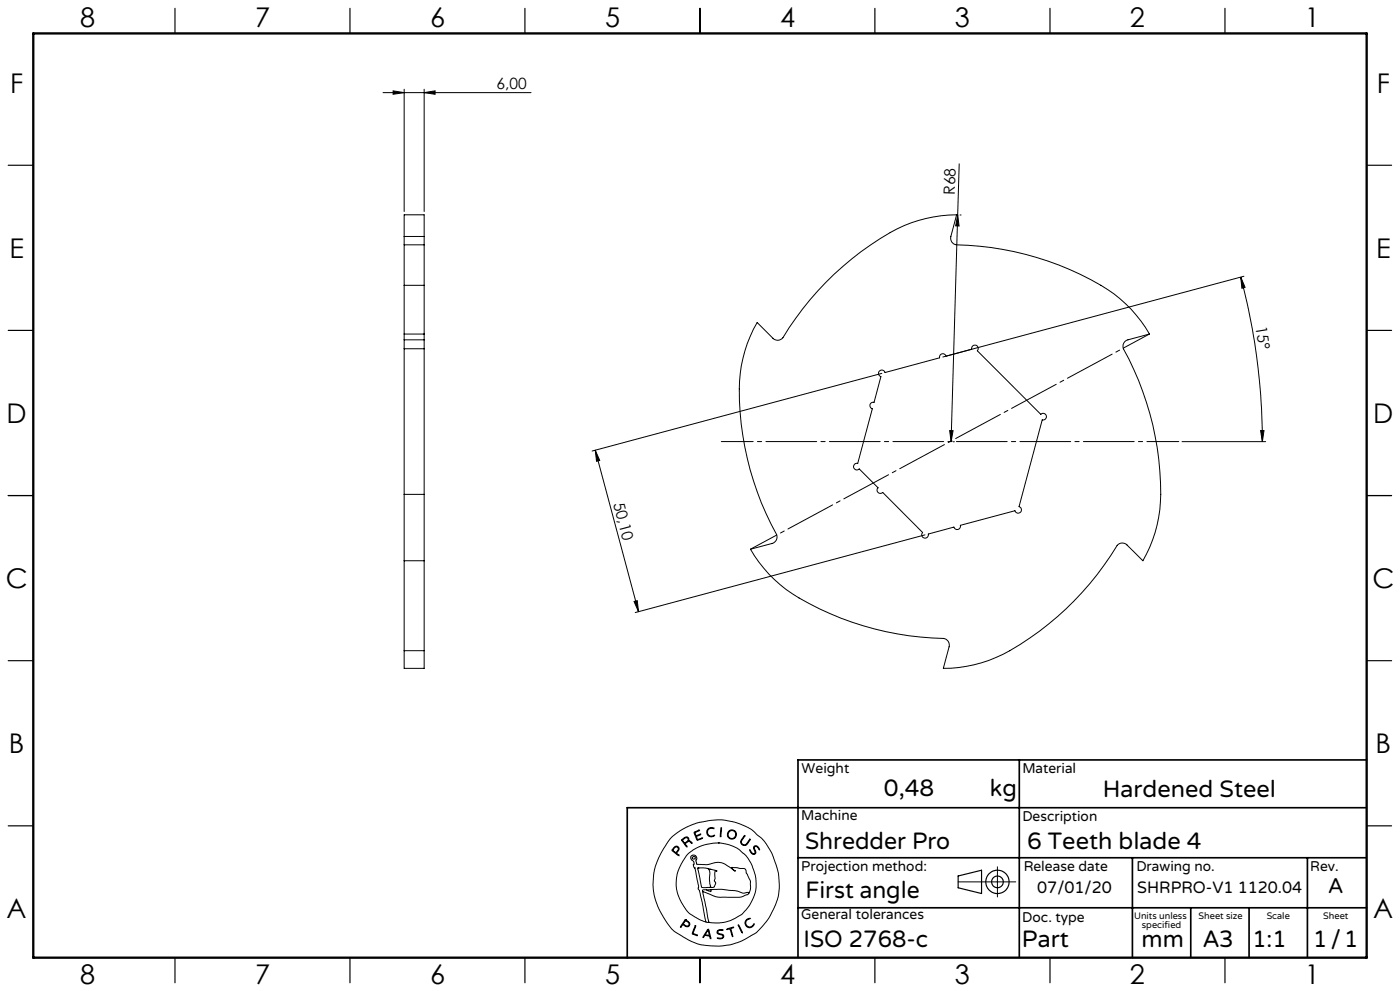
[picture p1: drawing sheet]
<svg xmlns="http://www.w3.org/2000/svg" width="420mm" height="297mm" viewBox="0 0 420 297" stroke-linecap="round" stroke-linejoin="round" font-family="sans-serif">
<g fill="none" stroke="#000" stroke-width=".3">
<path d="M114.9 27.8h44.4M117.9 27.2l3.3 .6-3.3 .5zM121.2 26.7v36.7M127.2 27.8l3.3-.6v1.1zM127.2 26.7v36.7M287.8 49.1l-2.5 83.3M121.2 73.4v12.1M121.2 70.9v2.5M121.2 70.9v-6.5h6v6.5M121.2 73.4h6M121.2 70.9h6M127.2 73.4v12.1"/>
<path d="M127.2 70.9v2.5M287.3 64.4l.4 3.3h-1zM288 64.4h.3M121.2 85.5v14.6M121.2 85.5h6M127.2 85.5v14.6M227.2 96.7l4.7 4.7a1.98 1.98 0 0 0 3-.2 88 88 0 0 1 36.3-33.6 41.2 41.2 0 0 1 15.8-3.2l-1.7 6.5a1.99 1.99 0 0 0 1.6 2.5 88.6 88.6 0 0 1 47.3 14.6 39.4 39.4 0 0 1 10.6 12.1l-6.4 1.7a2.04 2.04 0 0 0-1.4 2.7 87.6 87.6 0 0 1 10.9 48.3 39.6 39.6 0 0 1-5 15.3l-4.8-4.8a1.97 1.97 0 0 0-3 .2 87.8 87.8 0 0 1-36.3 33.6 39.5 39.5 0 0 1-15.8 3.2l1.7-6.5a1.99 1.99 0 0 0-1.6-2.5 88.6 88.6 0 0 1-47.3-14.6 39.4 39.4 0 0 1-10.7-12.1l6.5-1.7a1.99 1.99 0 0 0 1.4-2.7 88 88 0 0 1-10.9-48.3 39.6 39.6 0 0 1 5.1-15.2zM372.2 83l1.3 3.1-.9 .3zM372.2 83a190.8 190.8 0 0 1 6.5 49.4M373.2 82.8l-90.3 24.2M121.2 104.5v43.7M121.2 101.8v2.7"/>
<path d="M121.2 100.1v1.7M121.2 104.5h6M121.2 101.8h6M121.2 100.1h6M127.2 104.5v43.7M127.2 101.8v2.7M127.2 100.1v1.7M263.7 111.3a1 1 0 0 1 1-.4 1 1 0 0 1 .8 .8l16.4-4.5a1 1 0 0 1 .7-1.2 1 1 0 0 1 1.2 .7l7.7-2a1 1 0 0 1 1.2-1.2 1 1 0 0 1 .5 1.6l19 19.1a.99 .99 0 0 1 1.7 .4 .99 .99 0 0 1-1.2 1.2l-7 26a1.01 1.01 0 0 1 .5 1.7 1.01 1.01 0 0 1-1.7-.4l-16.4 4.3a1.01 1.01 0 0 1-.7 1.3 1.01 1.01 0 0 1-1.2-.7l-7.7 2.1a1 1 0 0 1-1.3 1.2 1 1 0 0 1-.4-1.7l-12-12a1 1 0 0 1-1.4 0 1 1 0 0 1 0-1.4l-5.6-5.7a1 1 0 0 1-1.7-.4 1 1 0 0 1 1.2-1.2l4.4-16.4a1.01 1.01 0 0 1-.7-1.2 1.01 1.01 0 0 1 1.2-.7l2.1-7.7a1.06 1.06 0 0 1-.6-1.6zM264.5 111.9l-86.9 23.3M178.6 134.9l1.3 3.1-.9 .3zM178.6 134.9l13 48.4M284.9 129l1 .1-.6 3.3z"/>
<path d="M286 132.4h.3M354.6 132.4h25.1M378.2 129h1l-.5 3.4zM121.2 148.2v19.9M121.2 148.2h6M127.2 148.2v19.9M121.2 168.1v26.9M121.2 168.1h6M127.2 168.1v26.9M277.5 160.3l-86.9 23.3M121.2 195v5.3h6v-5.3M121.2 195h6"/>
<path d="M190.2 180.3l1-.3 .4 3.3zM201.3 251.1l2.8-2.2 4.5-2.1 4.8-1 3.2-.1 3.7 .7 3.3 1.2 2 1.1 2.8 2.4 1.5 1.8 1.8 3.2 1.8 5.3 .3 3.5-.2 3-.8 2.8-1.7 3.7-1.8 2.5a16.5 16.5 0 0 1-6.7 5l-3.3 1.2-2.9 .4h-3.4l-2.9-.4-3.7-1.5-3.8-2.3-1.1-.9-1.2-1.6-2.3-3.7-1.2-2.8-.6-2.2-.3-3.1 .3-3.5 .9-3.2 2-4zM202 254.1l.7-.5 .6 .1 .4 .6-.1 .6a.64 .64 0 0 0-.3 1.1l.4 .5-1.7-1.2a.52 .52 0 0 1-.4-.5 .52 .52 0 0 1 .4-.6zM202.4 254l.4-.2 .5 .1 .2 .5-.2 .4a.73 .73 0 0 1-.7 .6 .73 .73 0 0 1-.7-.7zM204.5 251.6l1.1-.7h.6l.4 .3 .1 .8 .6 .2 .3 .5-.8-.5-.6 .2a.61 .61 0 0 0-.6 .5 .61 .61 0 0 0 .5 .7l-.1 .3-1.5-2zM204.8 251.7l.8-.6h.6l.2 .6-.5 .6a.52 .52 0 0 1-.6 .3 .52 .52 0 0 1-.4-.5zM208.2 249.4l1.7-.6-1 .5a.57 .57 0 0 0-.2 .9 .57 .57 0 0 0 .9 0l.6-.2-.8 .5a.46 .46 0 0 0-.5 .4 .46 .46 0 0 0 .3 .5l.1 .2 1.5-.5-1.7 .7zM212.3 248.5l.8-.5 1 .2 .1 .2-.9-.2-.7 .3-.3 .5v.7l.1 .4 .6 .4 1.3-.2a.53 .53 0 0 1-.3 .5 .53 .53 0 0 1-.5 0l-.9-.2-.4-.4-.2-1zM215.5 252.6l2.7 .4 3 1.2 2.3 1.9 .9 1.2 1.3 2.2 1.1 3.8-.1 3.5-.8 2.5a11.7 11.7 0 0 1-8.9 7.2l-2.6 .1-1.7-.2M215.5 252.6l-4.1 .6-3.4 1.5-2.1 1.8-2.1 3.5-.5 1.4-.4 2 .1 3 .9 2.9 2 3.4a9.1 9.1 0 0 0 4 2.9l1.9 .8M215.5 252.6h.1M216.3 248.1h.2v.6l-.2 1.9-.2 .2z"/>
<path d="M223.3 250.5l.1-.1 .1 .2-1.1 1.6 .2 .7 .7 .3a3.3 3.3 0 0 0 1.7-1.7v.2l-1 1.5-.4 .2-.7-.1-.6-.5-.1-.6zM224.9 254.7l.7 .9 .5 .3 .4-.3-.4-1.4 .2-.6h.9l.7 1-.1 .1-.9-1-.5 .1-.1 .4 .5 1.4-.6 .5-.9-.5zM299.2 259.8v9M205.6 275.6l-1.4 2-.1 .2h.2a.69 .69 0 0 1 .6-.6 .69 .69 0 0 1 .8 .4l.9 .1 .3-.9-1.3-1.2M205.6 275.6h.1M205.6 275.9l-.3 .5M205.7 275.9l1 .9-.1 .6-.6 .1a.7 .7 0 0 1-.9-.9l.2-.2M205.7 275.9h.1M208.5 277.5l.2-.1v.2l-.5 1.4a.56 .56 0 0 0-.2 .7 .56 .56 0 0 0 .7 .3l.5 .4-1.6-.6zM209.3 260.2l2.3-.1 3.1 .8 .4 .3a.35 .35 0 0 0-.5-.2 .35 .35 0 0 0-.1 .5v1.8l-.2 .7 .4 .8-.4 1-.5 .2h-2.6a.85 .85 0 0 1-.8-.2 .85 .85 0 0 1-.1-.9zM209.4 260.1h.1M210.8 267.2l1.9 9.2"/>
<path d="M210.8 267.2l3.7 1.5 1.3 .2h6.3l2.1-.8 .4-.3M211.8 276.4h.9M211.9 266.7h-1.1v.5M212.1 260.2a2.12 2.12 0 0 1 .8 2.7v1.9l.3 .9-.3 .2M212.3 278.6l.1-.1a4.3 4.3 0 0 1 .9 2.6v.2h-.2a.74 .74 0 0 0-.8-.8l-.2-.1a.82 .82 0 0 0-1.1 .6l-.1-.3zM212.3 278.9l.4 .9a.4 .4 0 0 1-.1 .6 .4 .4 0 0 1-.6-.2l-.4-.1zM212.4 278.9h.1M212.7 276.4h.1M213 260.6h.1M213.3 266.6l3.2-.1 4.2 .4 2.3 .8 1.1-.2a.3 .3 0 0 1 .4-.1 .3 .3 0 0 1 .1 .4M213.3 266.6v.6l-1.4-.5M213.3 266.6l-1.4 .1"/>
<path d="M215.3 278.9l.6-.3 1 .1v.2h-1.4l-.2 .6 .3 .2 1.4 .5 .1 .5-.2 .4-.6 .3-1.1-.2h1.1l.6-.5-.3-.5-1.4-.5-.1-.4zM218 278.4l2.1-.5-.8 .4 .5 2.4-.8-2.3-.8 .2zM221.5 277.2l1.2 2.2v.2zM221.5 277.1h.1M224 275.6l.7-.4 .3 .1-.8 .4-.4 .6v.6l.5 .7 .9 .2 .9-.9a.41 .41 0 0 1 .1 .5 .41 .41 0 0 1-.4 .2l-1 .5-.9-.5-.4-1.1zM224.6 267.8l.5-1.4v-2.3l-1.7-3.8-3.9-.3 .3 .5 .8 .6h-.1l-3.1-2.2-1.7-.5-3.6 .7-3-.1-.3-.9 .3-.8-.3-.7-.6-.3-.7 .1-.3 .4v.4l1 1.1-.1 1.4 .4 .5 1.1 5.4-.2 .8 .4 .4 .3 1.1 1.7 8.5M287.4 264.3h17.3"/>
<circle cx="208.1" cy="257.1" r=".44"/>
<circle cx="219.5" cy="250.1" r="1.17"/>
<circle cx="219.6" cy="250.1" r="1.38"/>
</g>
<g fill="none" stroke="#000" stroke-width=".35">
<path d="M52.5 2.5v7.5M105 2.5v7.5M157.5 2.5v7.5M210 2.5v7.5M262.5 2.5v7.5M315 2.5v7.5M367.5 2.5v7.5M2.5 49.5h7.5M410 49.5h7.5M2.5 99h7.5M410 99h7.5M2.5 148.5h7.5"/>
<path d="M410 148.5h7.5M2.5 198h7.5M410 198h7.5M2.5 247.5h7.5M410 247.5h7.5M287.4 262.5l7.1-1.7v7l-7.1-1.7zM52.5 287v7.5M105 287v7.5M157.5 287v7.5M210 287v7.5M262.5 287v7.5M315 287v7.5"/>
<path d="M367.5 287v7.5"/>
<circle cx="299.2" cy="264.3" r="3.5"/>
<circle cx="299.2" cy="264.3" r="1.75"/>
</g>
<path d="M344.9 100.1l-119.7 64.5" fill="none" stroke="#000" stroke-width=".3" stroke-dasharray="15.2 1.3 1.3 1.3" stroke-dashoffset="6.3"/>
<path d="M216.4 132.3h137.2" fill="none" stroke="#000" stroke-width=".3" stroke-dasharray="15.2 1.3 1.3 1.3" stroke-dashoffset="5.7"/>
<path d="M305.8 227.7v59.2M410 227.7h-170.6v59.2M239.4 257.1h170.3M339.7 257.1v29.9M392.2 257.1v29.8M409.7 242.1h-221.5v45M239.4 272.1h170.6M357.2 272.1v14.8M374.7 272.1v14.8" fill="none" stroke="#000" stroke-width=".5"/>
<path d="M10 10h400v277h-400z" fill="none" stroke="#000" stroke-width=".7"/>
<g fill="#000">
<path d="M117.9 27.2l3.3 .6-3.3 .5zM127.2 27.8l3.3-.6v1.1z"/>
<path d="M287.3 64.4l.4 3.3h-1zM284.9 129l1 .1-.6 3.3z"/>
<path d="M178.6 134.9l1.3 3.1-.9 .3zM190.2 180.3l1-.3 .4 3.3z"/>
<path d="M378.2 129h1l-.5 3.4zM372.2 83l1.3 3.1-.9 .3z"/>
</g>
<g font-size="8.1">
<text x="24" y="8">8</text>
<text x="76.5" y="8">7</text>
<text x="129" y="8">6</text>
<text x="181.5" y="8">5</text>
<text x="234" y="8">4</text>
<text x="286.5" y="8">3</text>
<text x="339" y="8">2</text>
<text x="391.5" y="8">1</text>
<text x="3" y="27.7">F</text>
<text x="413" y="27.7">F</text>
<text x="2.8" y="77.2">E</text>
<text x="412.8" y="77.2">E</text>
<text x="2" y="126.7">D</text>
<text x="412" y="126.7">D</text>
<text x="1.7" y="176.2">C</text>
<text x="411.7" y="176.2">C</text>
<text x="2.7" y="225.7">B</text>
<text x="412.7" y="225.7">B</text>
<text x="2" y="275.2">A</text>
<text x="412" y="275.2">A</text>
<text x="24" y="295">8</text>
<text x="76.5" y="295">7</text>
<text x="129" y="295">6</text>
<text x="181.5" y="295">5</text>
<text x="234" y="295">4</text>
<text x="286.5" y="295">3</text>
<text x="339" y="295">2</text>
<text x="391.5" y="295">1</text>
</g>
<g font-size="7.1">
<text x="265.2" y="238.5">0,48</text>
<text x="297" y="238.5">kg</text>
<text x="330.8" y="239">Hardened Steel</text>
<text x="241.5" y="254.4">Shredder Pro</text>
<text x="308.1" y="254.4">6 Teeth blade 4</text>
<text x="241.6" y="269.2">First angle</text>
<text x="241.1" y="283.7">ISO 2768-c</text>
<text x="306.6" y="283.9">Part</text>
<text x="342.5" y="283.9">mm</text>
<text x="360.9" y="283.8">A3</text>
<text x="375.7" y="283.9">1:1</text>
<text x="393.9" y="283.9">1/1</text>
</g>
<text font-size="6.3" x="398.5" y="267.7">A</text>
<g font-size="4.9">
<text x="311.2" y="267.6">07/01/20</text>
<text x="341.2" y="267.6">SHRPRO-V1 1120.04</text>
</g>
<g font-size="4.7">
<text x="149" y="26.7">6,00</text>
<text x="286.5" y="58.3" transform="rotate(-88 286.5 58.3)">R68</text>
<text x="376.7" y="98" transform="rotate(81 376.7 98)">15°</text>
<text x="184" y="151" transform="rotate(75 184 151)">50,10</text>
</g>
<g font-size="4.2">
<text x="240.5" y="231.7">Weight</text>
<text x="306.7" y="231.7">Material</text>
<text x="240.4" y="245.9">Machine</text>
<text x="306.7" y="246.1">Description</text>
<text x="240.4" y="261.1">Projection method:</text>
<text x="307.1" y="261">Release date</text>
<text x="340.9" y="261">Drawing no.</text>
<text x="393.1" y="261">Rev.</text>
<text x="240.4" y="275.6">General tolerances</text>
<text x="306.7" y="276.2">Doc. type</text>
</g>
<g font-size="2.8">
<text x="340.2" y="275.3">Units unless</text>
<text x="359.6" y="275.3">Sheet size</text>
<text x="380" y="275.3">Scale</text>
<text x="396.9" y="275.3">Sheet</text>
<text x="342.6" y="278.2">specified</text>
</g>
</svg>
